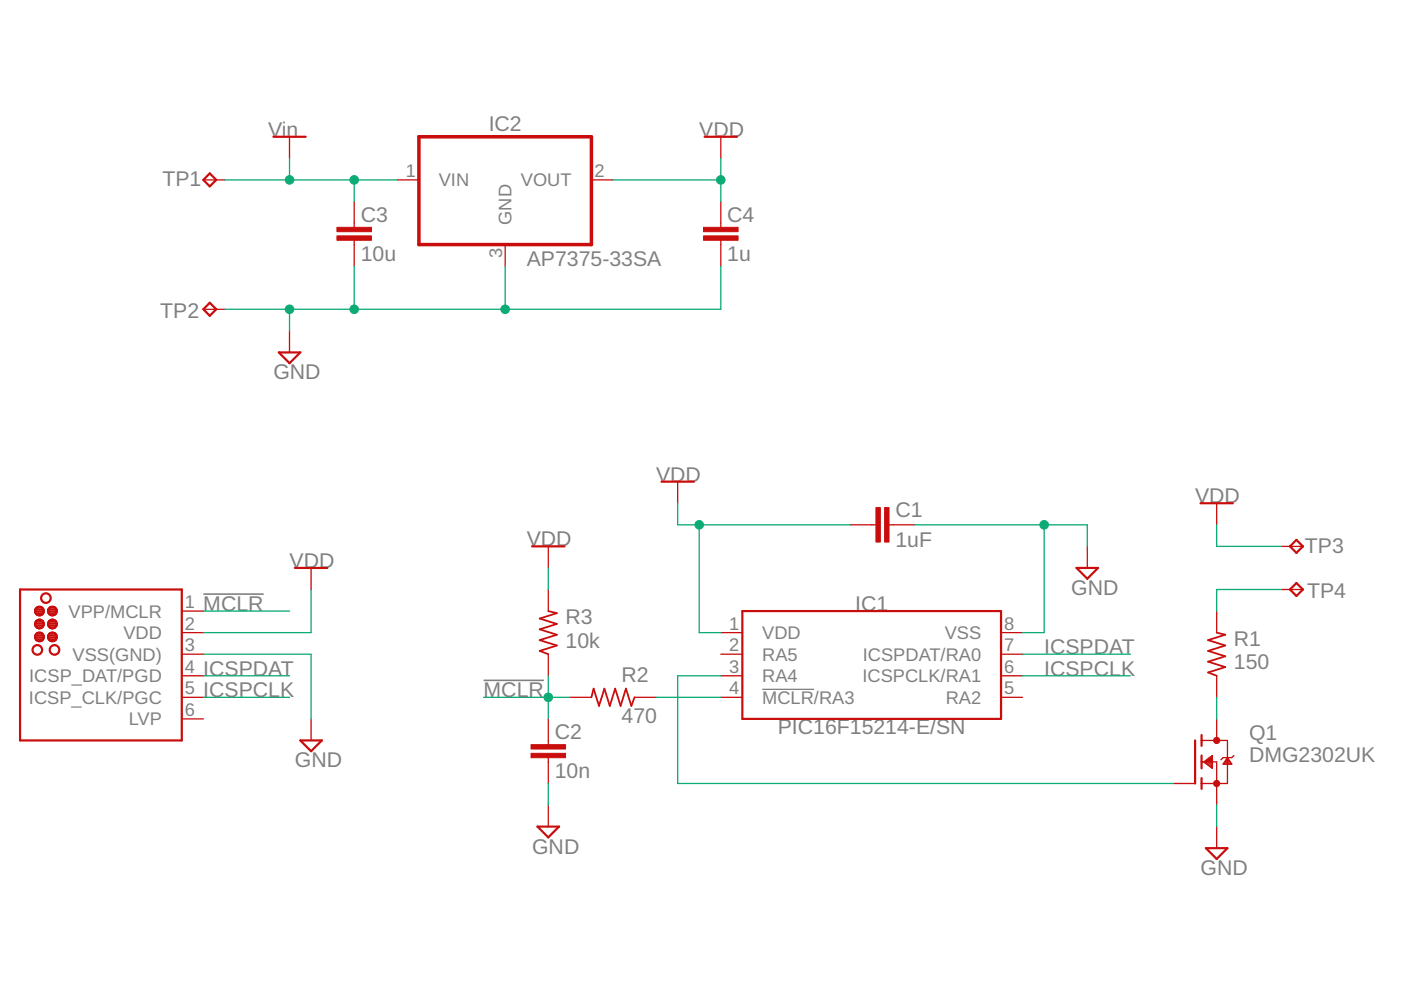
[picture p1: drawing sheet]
<svg xmlns="http://www.w3.org/2000/svg" width="297mm" height="210mm" viewBox="0 0 297 210" stroke-linecap="round" stroke-linejoin="round" font-family="sans-serif">
<path d="M161.6 146.2h11" fill="none" stroke="#808080" stroke-width=".28"/>
<path d="M43.1 126h12.8M102.5 144.3h12.8" fill="none" stroke="#808080" stroke-width=".34"/>
<g fill="none" stroke="#c90d0c" stroke-width=".47">
<path d="M44.5 36.8l1.3 1.3-1.3 1.4-1.4-1.4zM58 29h6.8M149.4 29h6.9M44.5 64.2l1.3 1.4-1.3 1.4-1.4-1.4zM59.1 74.7h4.6l-2.3 2.3zM112.8 115.8h6.9M140.3 102.1h6.8M254.5 106.7h6.9M273.5 115.8l1.4-1.3 1.3 1.3-1.3 1.4zM4.3 125h34.2v32h-34.2zM7.5 129.6h1.8M7.5 132.2h1.8"/>
<path d="M7.5 135.2h1.8M7.5 129.2h1.7M7.5 132.6h1.7M7.5 134.7h1.7M7.6 130.1h1.5M7.6 131.8h1.5M7.6 135.6h1.5M7.8 134.3a.92 .92 0 0 0-.1 1.4 .92 .92 0 0 0 1.3 0 .92 .92 0 0 0-.1-1.4M7.8 134.3l.6-.2 .5 .2M7.8 134.3h1.1M7.9 133.1h1M7.9 128.8h.9"/>
<path d="M10.2 129.6h1.8M10.2 132.2h1.8M10.2 135.2h1.8M10.2 134.7h1.8M10.3 129.2h1.7M10.3 132.6h1.7M10.4 130.1h1.5M10.4 131.8h1.5M10.4 135.6h1.4M10.5 134.3a.92 .92 0 0 0-.1 1.4 .92 .92 0 0 0 1.4 0 .92 .92 0 0 0-.1-1.4M10.5 134.3l.6-.2 .6 .2M10.5 134.3h1.2"/>
<path d="M10.6 133.1h1M10.6 128.8h1M62.5 120.4h6.9M157.4 129.6h54.8v22.8h-54.8zM228.2 120.4h4.6l-2.3 2.3zM273.5 125l1.4-1.4 1.3 1.4-1.3 1.4zM63.7 157h4.5l-2.2 2.3zM253.4 157v9.1M254.8 155.9v2.2M114 175.3h4.5l-2.3 2.2zM254.8 160.2v2.7M254.8 165v2.3"/>
<path d="M255.7 179.8h4.5l-2.2 2.3z"/>
<circle cx="7.9" cy="137.8" r="1.02"/>
<circle cx="8.4" cy="129.6" r=".91"/>
<circle cx="8.4" cy="132.3" r=".91"/>
<circle cx="9.7" cy="126.8" r="1.02"/>
<circle cx="11.1" cy="129.6" r=".92"/>
<circle cx="11.1" cy="132.3" r=".91"/>
<circle cx="11.6" cy="137.8" r="1.02"/>
</g>
<g fill="none" stroke="#c90d0c" stroke-width=".28">
<path d="M43.1 38.1h4.6M61.4 29v4.6M84.2 38.1h4.6M125.4 38.1h4.6M152.8 29v4.6M75.1 42.7v5.5M75.1 50.9v5.5M107.1 51.9v4.5M152.8 42.7v5.5M152.8 50.9v5.5M43.1 65.6h4.6M61.4 70.1v4.6"/>
<path d="M116.2 115.8v4.6M143.7 102.1v4.6M180.3 111.3h5.4M188.5 111.3h5.5M230.5 115.8v4.6M258 106.7v4.6M271.7 115.8h4.5M38.5 134.1h4.6M38.5 138.7h4.6M38.5 129.6h4.6M66 120.4v4.6M116.2 125v4.6"/>
<path d="M116.2 138.7v4.6M152.8 134.1h4.6M152.8 138.7h4.6M212.2 134.1h4.6M212.2 138.7h4.6M258 129.6v4.5M271.7 125h4.5M38.5 143.3h4.6M38.5 147.8h4.6M38.5 152.4h4.6M66 152.4v4.6M116.2 152.4v5.5"/>
<path d="M120.8 147.8h4.6M134.5 147.8h4.6M152.8 143.3h4.6M152.8 147.8h4.6M212.2 143.3h4.6M212.2 147.8h4.6M254.8 157h5.4v9.1h-5.4M258 143.3v4.5M258 152.4v4.6M116.2 160.6v5.5M116.2 170.7v4.6M248.8 166.1h4.6"/>
<path d="M254.8 161.5h3.2v9.2M255.2 161.5l1.8-1.3v2.7zM255.3 161.5h1.7M255.5 161.8h1.5M255.6 161.3h1.4M255.8 162h1.2M255.9 161h1.1M256.1 162.2h.9M256.3 160.8h.7M256.4 162.5h.6M256.6 160.5h.4M256.8 162.7h.2"/>
<path d="M256.9 160.3h.1M258 175.3v4.5M259.4 162h1.8M259.5 161.8h1.5M259.7 161.5h1.1M259.8 161.3h.9M260 161h.5M260.2 160.8h.1M260.2 160.6l1 1.4h-1.9zM261.6 160.2l-.4 .4h-1.9l-.4 .5"/>
</g>
<g fill="#c90d0c" stroke="#c90d0c" stroke-width=".21">
<circle cx="258" cy="166.1" r=".66"/>
<circle cx="258" cy="157" r=".66"/>
</g>
<g fill="#c90d0c" stroke="#c90d0c" stroke-width=".21">
<path d="M187.6 107.6h.9v7.3h-.9z"/>
<path d="M185.7 107.6h.9v7.3h-.9z"/>
<path d="M112.6 157.9h7.3v.9h-7.3z"/>
<path d="M112.6 159.7h7.3v1h-7.3z"/>
<path d="M71.4 48.2h7.4v.9h-7.4z"/>
<path d="M71.4 50h7.4v.9h-7.4z"/>
<path d="M149.2 48.2h7.3v.9h-7.3z"/>
<path d="M149.2 50h7.3v.9h-7.3z"/>
</g>
<path d="M116.2 129.6l1.9 .4-3.7 1.1 3.7 1.2-3.7 1.1 3.7 1.2-3.7 1.1 3.7 1.2-3.7 1.1 1.8 .7M258 134.1l1.8 .5-3.7 1.1 3.7 1.2-3.7 1.1 3.7 1.1-3.7 1.2 3.7 1.1-3.7 1.2 1.9 .7M125.4 147.8l.5-1.8 1.1 3.7 1.1-3.7 1.2 3.7 1.1-3.7 1.2 3.7 1.1-3.7 1.2 3.7 .6-1.9" fill="none" stroke="#c90d0c" stroke-width=".38"/>
<path d="M88.8 29h36.6v22.9h-36.6z" fill="none" stroke="#c90d0c" stroke-width=".74"/>
<g fill="none" stroke="#0dab76" stroke-width=".28">
<path d="M47.7 38.1h36.5M61.4 33.6v4.5M75.1 38.1v4.6M130 38.1h22.8M152.8 33.6v9.1M75.1 56.4v9.2M107.1 56.4v9.2M152.8 56.4v9.2h-105.1M61.4 65.6v4.5M143.7 106.7v4.6h36.6M148.3 111.3v22.8h4.5M194 111.3h36.5v4.5"/>
<path d="M221.4 111.3v22.8h-4.6M258 111.3v4.5h13.7M43.1 129.6h18.3M43.1 138.7h22.9v13.7M66 125v9.1h-22.9M116.2 120.4v4.6M216.8 138.7h22.9M271.7 125h-13.7v4.6M43.1 147.8h18.3M43.1 143.3h18.3M102.5 147.8h18.3M116.2 143.3v9.1"/>
<path d="M139.1 147.8h13.7M152.8 143.3h-9.1v22.8h105.1M216.8 143.3h22.9M258 147.8v4.6M116.2 166.1v4.6M258 170.7v4.6"/>
</g>
<g fill="#0dab76" stroke="#0dab76" stroke-width=".21">
<circle cx="116.2" cy="147.8" r=".91"/>
<circle cx="221.4" cy="111.3" r=".91"/>
<circle cx="61.4" cy="65.6" r=".91"/>
<circle cx="75.1" cy="65.6" r=".91"/>
<circle cx="107.1" cy="65.6" r=".91"/>
<circle cx="148.3" cy="111.3" r=".91"/>
<circle cx="152.8" cy="38.1" r=".91"/>
<circle cx="75.1" cy="38.1" r=".91"/>
<circle cx="61.4" cy="38.1" r=".91"/>
</g>
<g font-size="4.5" fill="#808080">
<text x="56.8" y="29">Vin</text>
<text x="103.6" y="27.9">IC2</text>
<text x="148.2" y="29">VDD</text>
<text x="34.4" y="39.5">TP1</text>
<text x="76.5" y="47.1">C3</text>
<text x="154.2" y="47.1">C4</text>
<text x="76.5" y="55.3">10u</text>
<text x="111.7" y="56.4">AP7375-33SA</text>
<text x="154.2" y="55.3">1u</text>
<text x="34" y="67.4">TP2</text>
<text x="58" y="80.4">GND</text>
<text x="139.1" y="102.1">VDD</text>
<text x="253.4" y="106.7">VDD</text>
<text x="189.8" y="109.7">C1</text>
<text x="111.7" y="115.8">VDD</text>
<text x="189.8" y="116.1">1uF</text>
<text x="276.7" y="117.2">TP3</text>
<text x="61.4" y="120.4">VDD</text>
<text x="43.1" y="129.6">MCLR</text>
<text x="181.3" y="129.6">IC1</text>
<text x="227.1" y="126.1">GND</text>
<text x="277.1" y="126.8">TP4</text>
<text x="119.9" y="137.3">10k</text>
<text x="119.9" y="132.3">R3</text>
<text x="261.6" y="136.9">R1</text>
<text x="43.1" y="143.3">ICSPDAT</text>
<text x="221.4" y="138.7">ICSPDAT</text>
<text x="221.4" y="143.3">ICSPCLK</text>
<text x="261.6" y="141.9">150</text>
<text x="43.1" y="147.8">ICSPCLK</text>
<text x="102.5" y="147.8">MCLR</text>
<text x="131.8" y="144.7">R2</text>
<text x="131.8" y="153.3">470</text>
<text x="164.9" y="155.6">PIC16F15214-E/SN</text>
<text x="117.6" y="156.8">C2</text>
<text x="264.8" y="161.6">DMG2302UK</text>
<text x="264.8" y="157">Q1</text>
<text x="62.5" y="162.7">GND</text>
<text x="117.6" y="165">10n</text>
<text x="112.8" y="181">GND</text>
<text x="254.5" y="185.6">GND</text>
</g>
<g font-size="3.9" fill="#808080">
<text x="86" y="37.5">1</text>
<text x="93" y="39.5">VIN</text>
<text x="110.4" y="39.5">VOUT</text>
<text x="126" y="37.5">2</text>
<text x="108.5" y="47.7" transform="rotate(-90 108.5 47.7)">GND</text>
<text x="106.5" y="54.7" transform="rotate(-90 106.5 54.7)">3</text>
<text x="14.5" y="130.9">VPP/MCLR</text>
<text x="39.2" y="128.9">1</text>
<text x="26.2" y="135.5">VDD</text>
<text x="39.2" y="133.5">2</text>
<text x="154.6" y="133.5">1</text>
<text x="161.6" y="135.5">VDD</text>
<text x="200.3" y="135.5">VSS</text>
<text x="212.9" y="133.5">8</text>
<text x="15.4" y="140.1">VSS(GND)</text>
<text x="39.2" y="138.1">3</text>
<text x="39.2" y="142.6">4</text>
<text x="154.6" y="138.1">2</text>
<text x="154.6" y="142.6">3</text>
<text x="161.6" y="140.1">RA5</text>
<text x="182.9" y="140.1">ICSPDAT/RA0</text>
<text x="212.9" y="142.6">6</text>
<text x="212.9" y="138.1">7</text>
<text x="6.1" y="149.2">ICSP_CLK/PGC</text>
<text x="6.2" y="144.6">ICSP_DAT/PGD</text>
<text x="39.2" y="147.2">5</text>
<text x="154.6" y="147.2">4</text>
<text x="161.6" y="144.6">RA4</text>
<text x="161.6" y="149.2">MCLR/RA3</text>
<text x="182.9" y="144.7">ICSPCLK/RA1</text>
<text x="200.5" y="149.2">RA2</text>
<text x="212.9" y="147.2">5</text>
<text x="27.3" y="153.8">LVP</text>
<text x="39.2" y="151.8">6</text>
</g>
</svg>
